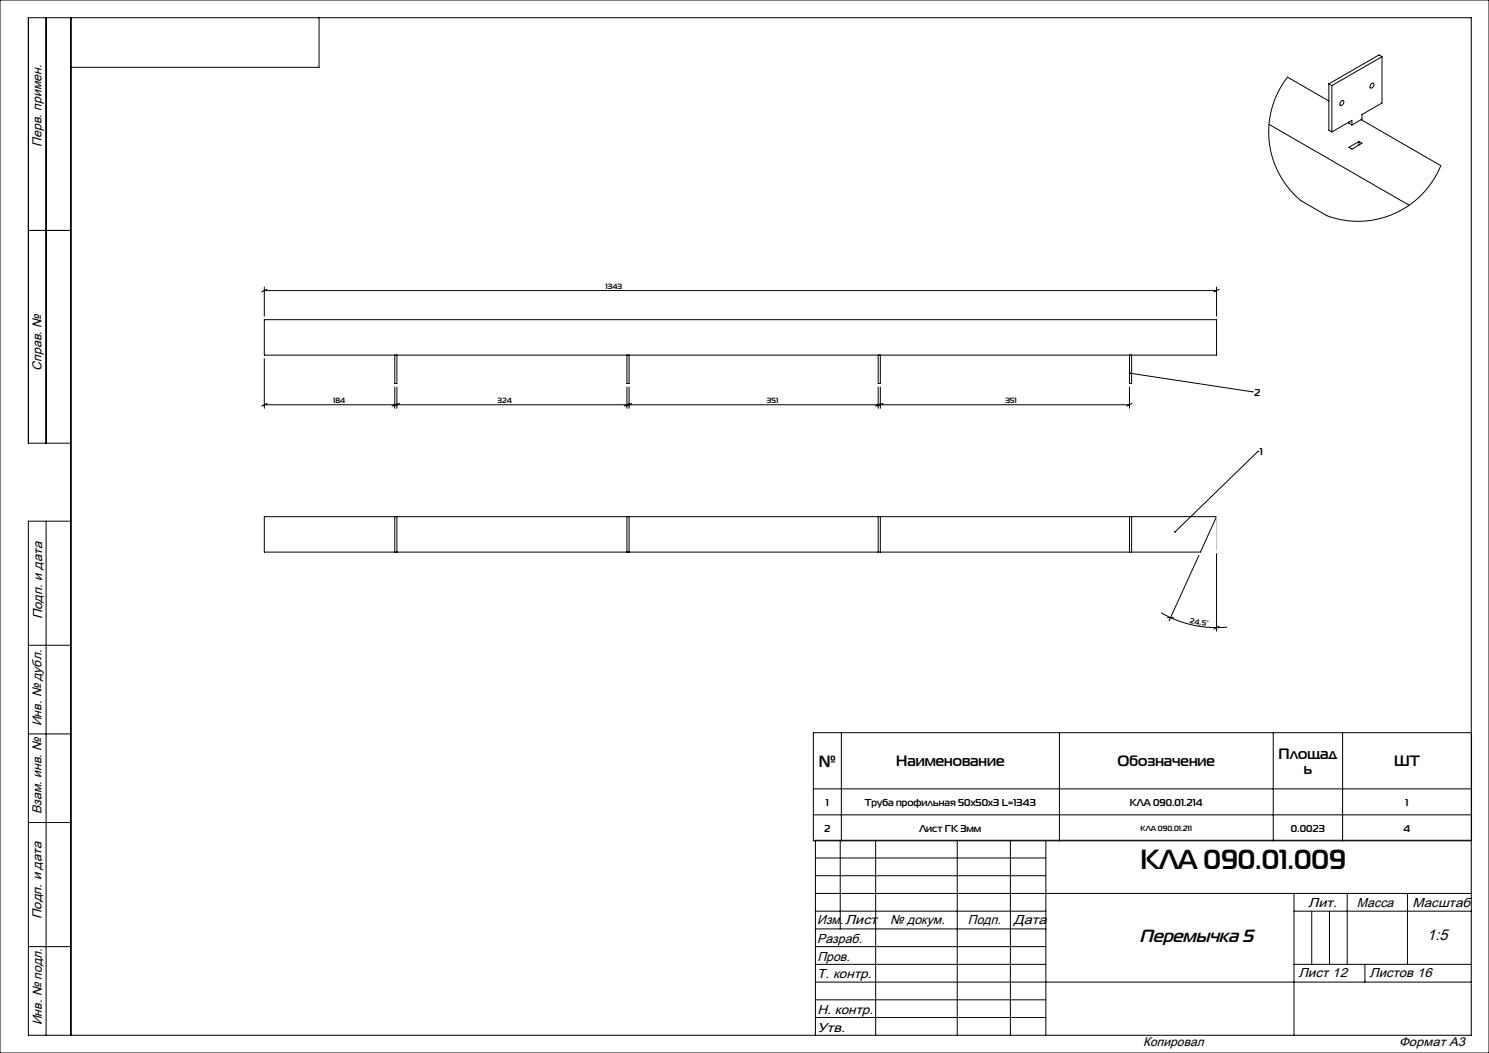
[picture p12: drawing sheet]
<svg xmlns="http://www.w3.org/2000/svg" width="420mm" height="297mm" viewBox="0 0 420 297" stroke-linecap="round" stroke-linejoin="round" font-family="sans-serif">
<g fill="none" stroke="#000" stroke-width=".28">
<path d="M0 0h420v297h-420zM13 5v120M20 5v287M90 5v14h-70M389.8 16v13l-5.6 3.3v1.3l-2.9 1.7M389.8 16l-14.1 8.1M389.8 16l-.8-.5-14.2 8.2M358 35.1l39.5 22.8M374.8 28.5l-11.6-6.7-2.5 3.7-1.7 4.3-1 4.4-.1 4.6 .6 3.9 1.1 3.8 1.7 3.5 2.3 3.3 3.4 3.3 7.3 4.2 2.5 .8 4.5 .8 4.5-.1 4.4-.9 4.2-1.7 3.8-2.4 3.4-3 2.7-3.6 2.1-4-22.5-12.9M374.8 23.7v13l.9 .5M374.8 23.7l.9 .4M375.7 24.1v13.1"/>
<path d="M378.3 28.6l.4-.3a.75 .75 0 0 1 .2 1 .75 .75 0 0 1-.9 .3v-.5zM380.5 34.4v.4l.8 .5M381.3 35.3v-1.4l-5.6 3.3M383.3 39.9v1M386.8 23.7l.4-.3a.75 .75 0 0 1 .2 1 .75 .75 0 0 1-.9 .3v-.5zM380.5 41.6l2.8-1.7 .9 .5-2.9 1.6zM8 65h12M74.6 81v8.2M74.6 90.2h268.6v10h-268.6zM74.6 82h268.6M75.3 81.6l-1.5 .7M343.2 81v8.2"/>
<path d="M343.9 81.6l-1.5 .7M74.6 101.2v14M74.6 114.2h36.8M75.3 113.8l-1.5 .7M111.4 100.2v8h.6v-8M111.4 109.2v6M112 109.2v6M112 114.2h64.8M112.1 113.8l-1.5 .7M112.7 113.8l-1.5 .7M176.8 100.2v8h.6v-8M176.8 109.2v6"/>
<path d="M177.4 109.2v6M177.4 114.2h70.3M177.6 113.8l-1.5 .7M178.2 113.8l-1.5 .7M247.7 100.2v8h.6v-8M247.7 109.2v6M248.3 109.2v6M248.3 114.2h70.3M248.5 113.8l-1.5 .7M249.1 113.8l-1.5 .7M318.6 100.2v8h.6v-8M318.6 109.2v6"/>
<path d="M318.8 105.3l34.5 5.2M319.4 113.8l-1.6 .7M353.3 110.5h.1M20 125h-12v-120h407v287h-407v-145h12M354.9 127.3h.1M354.9 127.3l-23.5 22.7M13 147v145M74.6 145.7h268.6l-4.6 10h-264zM111.4 145.7v10M112 145.7v10M176.8 145.7v10M177.4 145.7v10"/>
<path d="M247.7 145.7v10M248.3 145.7v10M318.6 145.7v10M319.2 145.7v10M338.2 156.6l-8.4 18.5M343.2 156.2v21.8M327.5 172.8a31.3 31.3 0 0 0 18.6 4.1M329.3 174.2h1.7M343.9 176.6l-1.5 .8M8 182h12M8 207h12M229.4 206.7h185.7v30.5h-185.7z"/>
<path d="M237.3 206.7v30.5M298.8 206.7v30.5M359.1 206.7v30.5M378.7 206.7v30.5M8 232h12M229.4 222.5h185.7M229.4 229.8h185.7M237 237v25M247 237v55M270 237v55M285 237v55M295 237v55"/>
<path d="M415 237h-185v55M230 242h65M230 247h65M230 252h185M230 257h65M365 252v40M365 257h50M370 257v15M375 257v15M380 252v20M397 252v20M8 267h12"/>
<path d="M230 267h65M230 272h65M230 277h185M230 262h65M365 272h50M385 272v5M230 282h65M230 287h65"/>
</g>
<path d="M343.2 145.7v9.5" fill="none" stroke="#c0c0c0" stroke-width=".28"/>
<path d="M331.2 149.9l.1 .3 .1-.2-.1 .2a.25 .25 0 0 0 .3 0 .25 .25 0 0 0 0-.4 .25 .25 0 0 0-.4 .1zM318.6 105.1l.2 .2-.2-.1a.25 .25 0 0 0 .3 .3 .25 .25 0 0 0 .1-.3 .25 .25 0 0 0-.4-.1z" fill="#000"/>
<text font-size="7.8" x="321.7" y="245">КЛА 090.01.009</text>
<text font-size="5.1" x="321.4" y="265.7">Перемычка 5</text>
<text font-size="4.6" x="230.9" y="216.2">№</text>
<text font-size="4.4" x="402.6" y="265.1">1:5</text>
<g font-size="4.2">
<text x="360.6" y="214.1">Площад</text>
<text x="252.8" y="216.1">Наименование</text>
<text x="315.3" y="216.1">Обозначение</text>
<text x="367.7" y="218.3">ь</text>
<text x="393.3" y="216.2">ШТ</text>
</g>
<g font-size="3.7">
<text x="11.7" y="41.4" transform="rotate(-90 11.7 41.4)">Перв. примен.</text>
<text x="11.7" y="104.5" transform="rotate(-90 11.7 104.5)">Справ. №</text>
<text x="11.9" y="174.7" transform="rotate(-90 11.9 174.7)">Подп. и дата</text>
<text x="11.7" y="204.9" transform="rotate(-90 11.7 204.9)">Инв. № дубл.</text>
<text x="11.7" y="229.6" transform="rotate(-90 11.7 229.6)">Взам. инв. №</text>
<text x="369" y="255.7">Лит.</text>
<text x="382.8" y="255.7">Масса</text>
<text x="398.4" y="255.8">Масштаб</text>
<text x="11.7" y="259.2" transform="rotate(-90 11.7 259.2)">Подп. и дата</text>
<text x="230.5" y="260.7">Изм.</text>
<text x="238.4" y="260.6">Лист</text>
<text x="251.1" y="260.6">№ докум.</text>
<text x="273" y="260.6">Подп.</text>
<text x="286" y="260.6">Дата</text>
<text x="230.5" y="265.9">Разраб.</text>
<text x="230.5" y="276">Т. контр.</text>
<text x="230.6" y="271">Пров.</text>
<text x="366.2" y="275.5">Лист 12</text>
<text x="386.3" y="275.5">Листов 16</text>
<text x="230.6" y="285.9">Н. контр.</text>
<text x="11.8" y="289.2" transform="rotate(-90 11.8 289.2)">Инв. № подл.</text>
<text x="230.6" y="291">Утв.</text>
</g>
<g font-size="3.6">
<text x="322.5" y="295">Копировал</text>
<text x="394.6" y="295">Формат А3</text>
</g>
<g font-size="2.8">
<text x="353.8" y="111.7">2</text>
<text x="355.4" y="128.4">1</text>
<text x="232.9" y="227.2">1</text>
<text x="244" y="227.2">Труба профильная 50х50х3 L=1343</text>
<text x="318.7" y="227.2">КЛА 090.01.214</text>
<text x="396.5" y="227.2">1</text>
<text x="232.5" y="234.6">2</text>
<text x="259.3" y="234.6">Лист ГК 3мм</text>
<text x="364.1" y="234.6">0.0023</text>
<text x="395.9" y="234.6">4</text>
</g>
<g font-size="2.1">
<text x="170.8" y="81.5">1343</text>
<text x="94" y="113.8">184</text>
<text x="140.3" y="113.8">324</text>
<text x="216.3" y="113.8">351</text>
<text x="283.6" y="113.8">351</text>
<text x="335.5" y="175.8" transform="rotate(9 335.5 175.8)">24,5°</text>
<text x="321.7" y="234.4">КЛА 090.01.211</text>
</g>
</svg>
